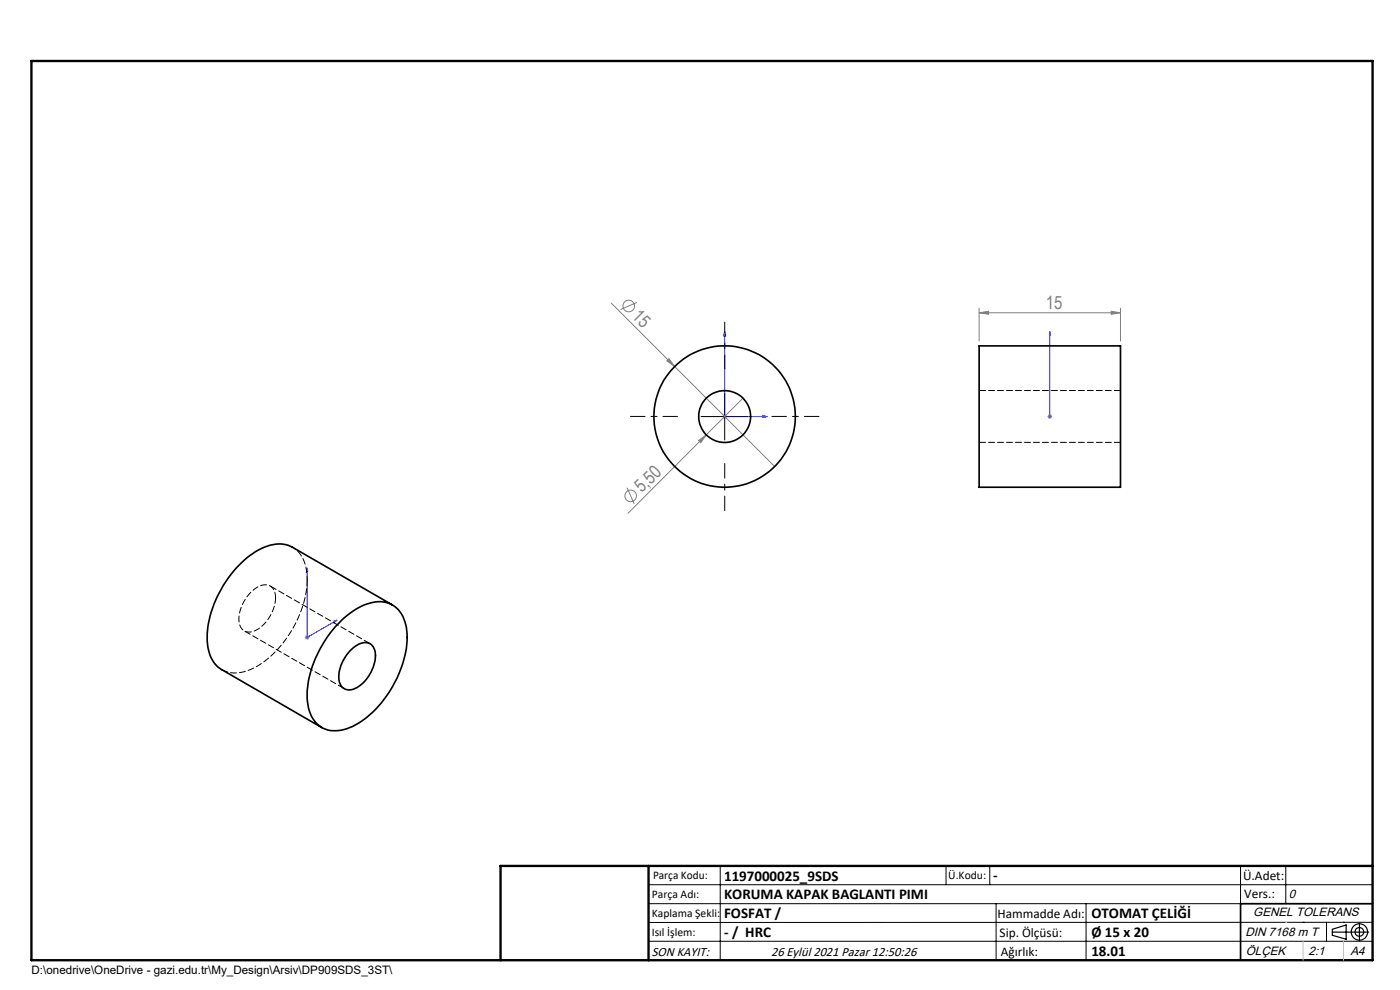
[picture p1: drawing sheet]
<svg xmlns="http://www.w3.org/2000/svg" width="297mm" height="210mm" viewBox="0 0 297 210" stroke-linecap="round" stroke-linejoin="round" font-family="sans-serif">
<g fill="none" stroke="#808080" stroke-width=".21">
<path d="M129.7 64.3l13.4 13.4M135.1 64.2l-3.4 1.4M141.5 76.5l.4-.4 1.2 1.6zM143.1 77.7l21.2 21.2M207.7 66.3l2-.3v.7zM207.7 65.4v6.9M207.7 66.3h30M235.7 66l2 .3-2 .4zM237.7 65.4v6.9M148.2 93.4l1.6-1.2-1.1 1.7zM153.2 88.4h1M153.7 87.9v1"/>
<path d="M157.6 84.4l-24.4 24.5M222.2 88.4h1M222.4 88l.7 .7M222.7 87.9v1M223.1 88l-.7 .7M133 103.5l1.5 3.4M64.7 135.2h1M64.8 134.9l.7 .7M65.2 134.7v1M65.5 134.9l-.7 .7"/>
<circle cx="133.4" cy="64.9" r="1.23"/>
<circle cx="133.8" cy="105.2" r="1.23"/>
</g>
<g fill="none" stroke="#000" stroke-width=".25">
<path d="M282.6 197.7h7.8M282.6 197.1l3-.9v3l-3-.8zM288.4 195.8v3.8M106.2 203.7h185"/>
<circle cx="288.4" cy="197.7" r="1.74"/>
<circle cx="288.4" cy="197.7" r=".93"/>
</g>
<path d="M153.7 70.3l.3 1h-.5zM153.7 70.3v18.1h9M222.7 70.3v1v-1M222.7 70.3v18.1M161.8 88.1l.9 .3-.9 .2zM222.7 88.1v.5zM222.7 88.4h.1M65.2 120.5l.1 .6-.3 .2zM65.2 120.5v14.7l6.3-3.7M70.9 131.7l.6-.2-.6 .6z" fill="none" stroke="#00f" stroke-width=".21"/>
<path d="M153.7 78.3v-10M143.7 88.3h-10M153.7 98.3v10M163.7 88.3h10" fill="none" stroke="#000" stroke-width=".21" stroke-dasharray="15.2 1.3 1.3 1.3" stroke-dashoffset="12.1"/>
<g fill="none" stroke="#000" stroke-width=".21">
<path d="M148.7 88.4h10M153.7 83.4v9.9M137.6 187.7h153.6M137.6 191.7h153.6M137.6 199.7h153.6M152.8 183.7v20M200.7 183.7v4M210 183.7v4M211.3 191.7v12M230.4 191.7v12M263.2 183.7v20M272.8 183.7v8"/>
<path d="M276.4 195.6h.1M281.4 195.6v4.1M285 195.6h.1M291.2 195.6l-153.6 .1"/>
</g>
<path d="M291.2 191.7h-28v12" fill="none" stroke="#000" stroke-width=".35"/>
<path d="M6.7 12.9h284.5v190.8h-284.5zM137.6 183.7v20M291.2 183.7h-185v20" fill="none" stroke="#000" stroke-width=".5"/>
<path d="M276.4 199.7v4M285 199.7v4" fill="none" stroke="#c0c0c0" stroke-width=".21"/>
<path d="M272.8 195.6h.1" fill="none" stroke="#c0c0c0" stroke-width=".25"/>
<g fill="#00f">
<path d="M161.8 88.1l.9 .3-.9 .2zM153.7 70.3l.3 1h-.5z"/>
<path d="M70.9 131.7l.6-.2-.6 .6zM65.2 120.5l.1 .6-.3 .2z"/>
<path d="M222.7 88.1v.5zM222.7 70.3v1z"/>
</g>
<g fill="#808080">
<path d="M141.5 76.5l.4-.4 1.2 1.6z"/>
<path d="M148.2 93.4l1.6-1.2-1.1 1.7z"/>
<path d="M235.7 66l2 .3-2 .4zM207.7 66.3l2-.3v.7z"/>
</g>
<g fill="none" stroke="#000" stroke-width=".35">
<path d="M207.7 73.4h30v30h-30zM72.4 131.7a12.2 12.2 0 0 1 8.5-4.1 5.7 5.7 0 0 1 5.2 4.9 19.7 19.7 0 0 1-3.2 13.7 19.5 19.5 0 0 1-9.3 8.4 5.7 5.7 0 0 1-7.8-3.3 16.2 16.2 0 0 1 1.2-11.7 25.4 25.4 0 0 1 5.4-7.9zM74.3 138a4 4 0 0 1 3.9-1.6 3 3 0 0 1 1.4 3.6 8.1 8.1 0 0 1-5 6.3 2.3 2.3 0 0 1-2.7-2.7 8.8 8.8 0 0 1 2.4-5.6zM83.3 128.3l-21.2-12.2a7.2 7.2 0 0 0-7.2 .6 23.2 23.2 0 0 0-10.9 18.5 7.3 7.3 0 0 0 3.1 6.9l21.2 12.2"/>
<circle cx="153.7" cy="88.3" r="15"/>
<circle cx="153.7" cy="88.3" r="5.5"/>
</g>
<path d="M207.7 93.8h30M237.7 82.8h-30" fill="none" stroke="#000" stroke-width=".21" stroke-dasharray="1.3 .6" stroke-dashoffset="-.1"/>
<path d="M65.2 122.9a7.4 7.4 0 0 0-3.1-6.8" fill="none" stroke="#000" stroke-width=".21" stroke-dasharray="1.3 .6" stroke-dashoffset=".5"/>
<path d="M47.1 142.1a7.7 7.7 0 0 0 7.8-1 23.5 23.5 0 0 0 10.3-18.2" fill="none" stroke="#000" stroke-width=".21" stroke-dasharray="1.3 .6"/>
<path d="M58.5 126.8a2.37 2.37 0 0 0-1.2-2.5 2.37 2.37 0 0 0-2.7 .3 8.1 8.1 0 0 0-3.8 7.9 2.27 2.27 0 0 0 3.8 1.1 8.6 8.6 0 0 0 3.9-6.8" fill="none" stroke="#000" stroke-width=".21" stroke-dasharray="1.3 .6" stroke-dashoffset=".1"/>
<path d="M51.8 133.8l21.2 12.3M78.5 136.5l-21.2-12.2" fill="none" stroke="#000" stroke-width=".21" stroke-dasharray="1.3 .6" stroke-dashoffset="-.2"/>
<g font-size="3.9" fill="#808080">
<text x="221.9" y="65.5">15</text>
<text x="133.9" y="67.3" transform="rotate(45 133.9 67.3)">15</text>
<text x="136.2" y="104.7" transform="rotate(-45 136.2 104.7)">5,50</text>
</g>
<g font-size="3.2">
<text x="153.6" y="186.8">1197000025_9SDS</text>
<text x="153.6" y="190.8">KORUMA KAPAK BAGLANTI PIMI</text>
<text x="210.7" y="186.6">-</text>
<text x="153.6" y="194.8">FOSFAT /</text>
<text x="231.5" y="194.8">OTOMAT ÇELİĞİ</text>
<text x="153.6" y="198.8">- / HRC</text>
<text x="231.5" y="198.7">Ø 15 x 20</text>
<text x="231.5" y="202.8">18.01</text>
</g>
<g font-size="2.8">
<text x="263.7" y="186.7">Ü.Adet:</text>
<text x="263.9" y="190.5">Vers.:</text>
<text x="211.6" y="194.8">Hammadde Adı:</text>
<text x="138.3" y="202.8">SON KAYIT:</text>
<text x="163.6" y="202.8">26 Eylül 2021 Pazar 12:50:26</text>
<text x="212.1" y="198.7">Sip. Ölçüsü:</text>
<text x="212.3" y="202.7">Ağırlık:</text>
</g>
<g font-size="2.6">
<text x="273.4" y="190.4">0</text>
<text x="265.9" y="194.4">GENEL TOLERANS</text>
<text x="264.2" y="198.5">DIN 7168 m T</text>
<text x="264.3" y="202.6">ÖLÇEK</text>
<text x="277.6" y="202.6">2:1</text>
<text x="286.5" y="202.6">A4</text>
</g>
<g font-size="2.5">
<text x="138.3" y="190.5">Parça Adı:</text>
<text x="138.5" y="186.5">Parça Kodu:</text>
<text x="201.2" y="186.5">Ü.Kodu:</text>
<text x="138.3" y="194.5">Kaplama Şekli:</text>
<text x="138.3" y="198.6">Isıl İşlem:</text>
<text x="6.7" y="206.7">D:\onedrive\OneDrive - gazi.edu.tr\My_Design\Arsiv\DP909SDS_3ST\</text>
</g>
</svg>
